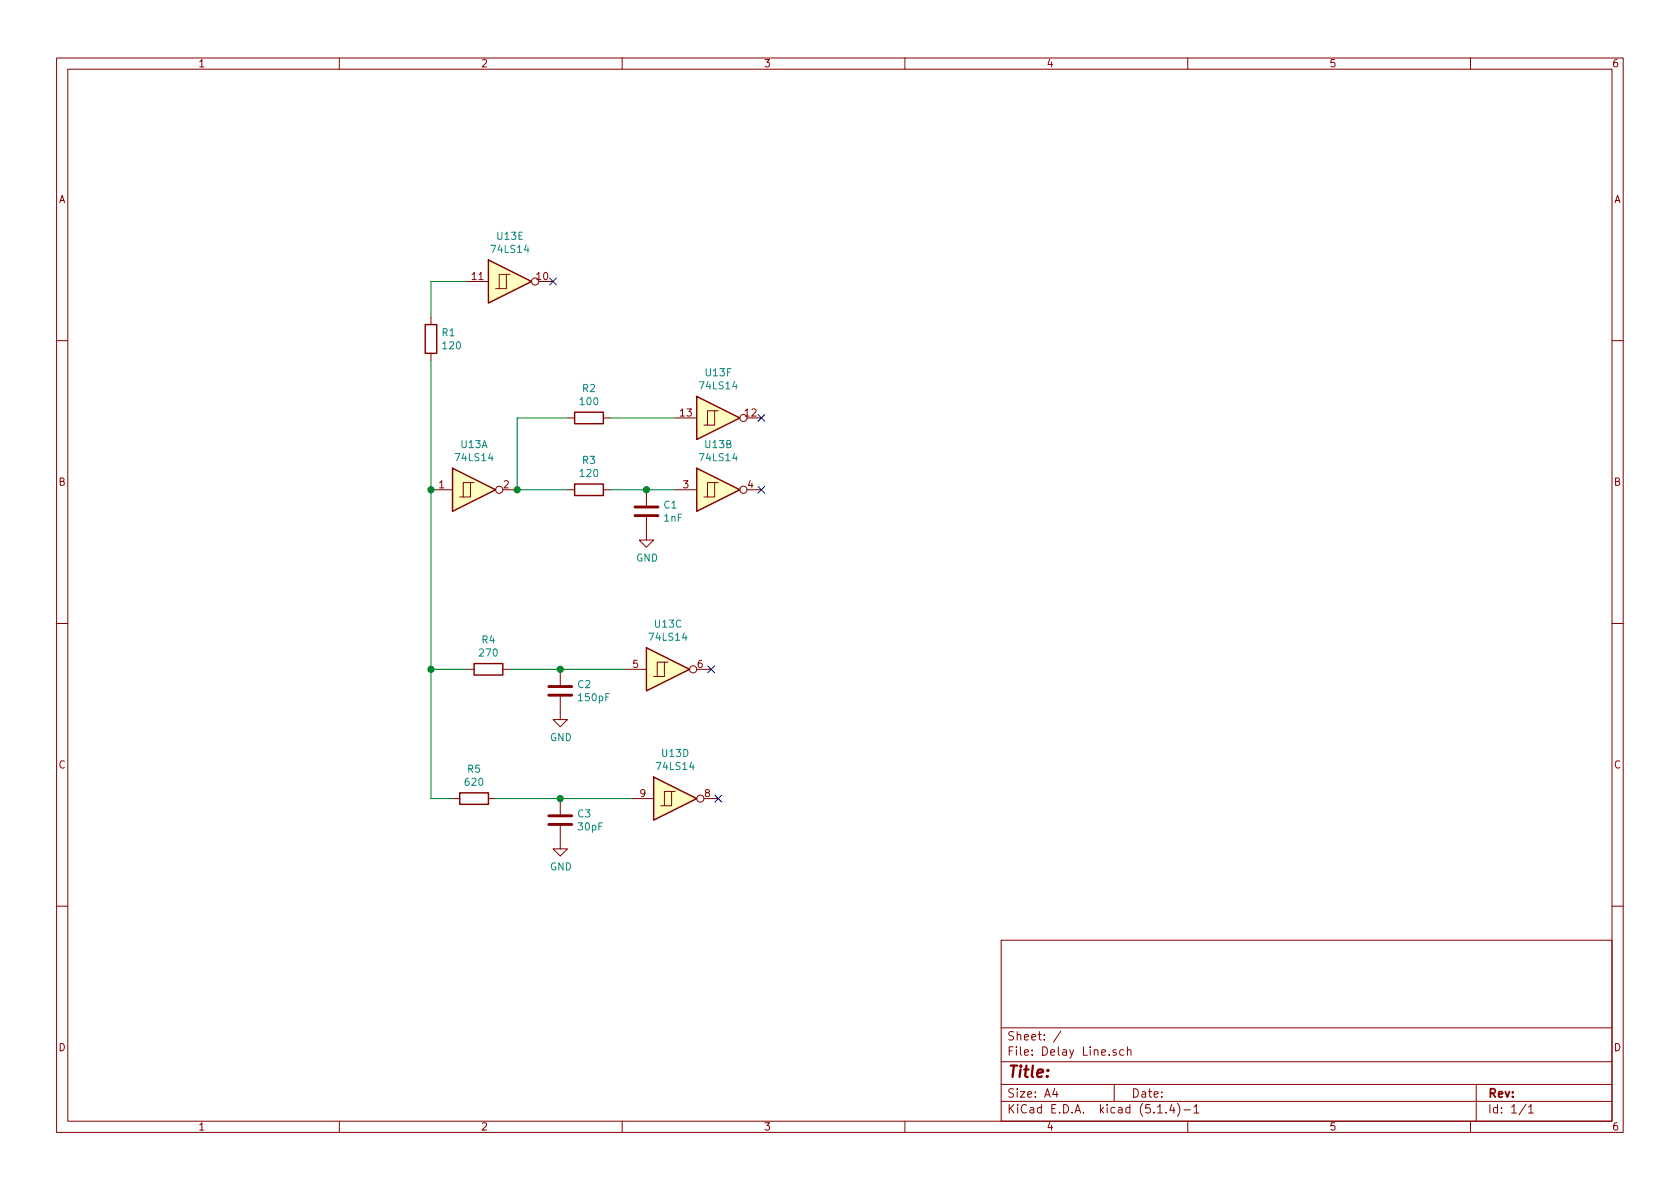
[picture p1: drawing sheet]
EESchema Schematic File Version 4
EELAYER 30 0
EELAYER END
$Descr A4 11693 8268
encoding utf-8
Sheet 1 1
Title ""
Date ""
Rev ""
Comp ""
Comment1 ""
Comment2 ""
Comment3 ""
Comment4 ""
$EndDescr
$Comp
L 74xx:74LS14 U13
U 1 1
P 3300 3400
F 0 "U13" H 3300 3717 50  0000 C CNN
F 1 "74LS14" H 3300 3626 50  0000 C CNN
F 2 "Housings_DIP:DIP-14_W7.62mm" H 3300 3400 50  0001 C CNN
F 3 "http://www.ti.com/lit/gpn/sn74LS14" H 3300 3400 50  0001 C CNN
	1    3300 3400
	1    0    0    -1  
$EndComp
Wire Wire Line
	3600 3400 3600 2900
Wire Wire Line
	3000 3400 3000 2500
$Comp
L Device:R R1
U 1 1
P 3000 2350
F 0 "R1" H 3070 2396 50  0000 L CNN
F 1 "120" H 3070 2305 50  0000 L CNN
F 2 "Resistors_SMD:R_0603_HandSoldering" V 2930 2350 50  0001 C CNN
F 3 "~" H 3000 2350 50  0001 C CNN
	1    3000 2350
	1    0    0    -1  
$EndComp
Wire Wire Line
	3000 2200 3000 1950
Wire Wire Line
	3000 1950 3250 1950
$Comp
L 74xx:74LS14 U13
U 5 1
P 3550 1950
F 0 "U13" H 3550 2267 50  0000 C CNN
F 1 "74LS14" H 3550 2176 50  0000 C CNN
F 2 "Housings_DIP:DIP-14_W7.62mm" H 3550 1950 50  0001 C CNN
F 3 "http://www.ti.com/lit/gpn/sn74LS14" H 3550 1950 50  0001 C CNN
	5    3550 1950
	1    0    0    -1  
$EndComp
Connection ~ 3600 3400
Wire Wire Line
	3600 3400 3950 3400
$Comp
L Device:R R3
U 1 1
P 4100 3400
F 0 "R3" V 3893 3400 50  0000 C CNN
F 1 "120" V 3984 3400 50  0000 C CNN
F 2 "Resistors_SMD:R_0603_HandSoldering" V 4030 3400 50  0001 C CNN
F 3 "~" H 4100 3400 50  0001 C CNN
	1    4100 3400
	0    1    1    0   
$EndComp
Wire Wire Line
	3600 2900 3950 2900
$Comp
L Device:R R2
U 1 1
P 4100 2900
F 0 "R2" V 3893 2900 50  0000 C CNN
F 1 "100" V 3984 2900 50  0000 C CNN
F 2 "Resistors_SMD:R_0603_HandSoldering" V 4030 2900 50  0001 C CNN
F 3 "~" H 4100 2900 50  0001 C CNN
	1    4100 2900
	0    1    1    0   
$EndComp
Wire Wire Line
	4250 2900 4700 2900
$Comp
L 74xx:74LS14 U13
U 6 1
P 5000 2900
F 0 "U13" H 5000 3217 50  0000 C CNN
F 1 "74LS14" H 5000 3126 50  0000 C CNN
F 2 "Housings_DIP:DIP-14_W7.62mm" H 5000 2900 50  0001 C CNN
F 3 "http://www.ti.com/lit/gpn/sn74LS14" H 5000 2900 50  0001 C CNN
	6    5000 2900
	1    0    0    -1  
$EndComp
Wire Wire Line
	4250 3400 4500 3400
$Comp
L 74xx:74LS14 U13
U 2 1
P 5000 3400
F 0 "U13" H 5000 3717 50  0000 C CNN
F 1 "74LS14" H 5000 3626 50  0000 C CNN
F 2 "Housings_DIP:DIP-14_W7.62mm" H 5000 3400 50  0001 C CNN
F 3 "http://www.ti.com/lit/gpn/sn74LS14" H 5000 3400 50  0001 C CNN
	2    5000 3400
	1    0    0    -1  
$EndComp
Connection ~ 4500 3400
Wire Wire Line
	4500 3400 4700 3400
$Comp
L Device:C C1
U 1 1
P 4500 3550
F 0 "C1" H 4615 3596 50  0000 L CNN
F 1 "1nF" H 4615 3505 50  0000 L CNN
F 2 "Capacitors_SMD:C_0603_HandSoldering" H 4538 3400 50  0001 C CNN
F 3 "~" H 4500 3550 50  0001 C CNN
	1    4500 3550
	1    0    0    -1  
$EndComp
$Comp
L power:GND #PWR0101
U 1 1
P 4500 3700
F 0 "#PWR0101" H 4500 3450 50  0001 C CNN
F 1 "GND" H 4505 3527 50  0000 C CNN
F 2 "" H 4500 3700 50  0001 C CNN
F 3 "" H 4500 3700 50  0001 C CNN
	1    4500 3700
	1    0    0    -1  
$EndComp
Wire Wire Line
	3000 3400 3000 4650
Connection ~ 3000 3400
Wire Wire Line
	3000 4650 3250 4650
$Comp
L Device:R R4
U 1 1
P 3400 4650
F 0 "R4" V 3193 4650 50  0000 C CNN
F 1 "270" V 3284 4650 50  0000 C CNN
F 2 "Resistors_SMD:R_0603_HandSoldering" V 3330 4650 50  0001 C CNN
F 3 "~" H 3400 4650 50  0001 C CNN
	1    3400 4650
	0    1    1    0   
$EndComp
Wire Wire Line
	3550 4650 3900 4650
$Comp
L 74xx:74LS14 U13
U 3 1
P 4650 4650
F 0 "U13" H 4650 4967 50  0000 C CNN
F 1 "74LS14" H 4650 4876 50  0000 C CNN
F 2 "Housings_DIP:DIP-14_W7.62mm" H 4650 4650 50  0001 C CNN
F 3 "http://www.ti.com/lit/gpn/sn74LS14" H 4650 4650 50  0001 C CNN
	3    4650 4650
	1    0    0    -1  
$EndComp
Connection ~ 3900 4650
Wire Wire Line
	3900 4650 4350 4650
$Comp
L Device:C C2
U 1 1
P 3900 4800
F 0 "C2" H 4015 4846 50  0000 L CNN
F 1 "150pF" H 4015 4755 50  0000 L CNN
F 2 "Capacitors_SMD:C_0603_HandSoldering" H 3938 4650 50  0001 C CNN
F 3 "~" H 3900 4800 50  0001 C CNN
	1    3900 4800
	1    0    0    -1  
$EndComp
$Comp
L power:GND #PWR0102
U 1 1
P 3900 4950
F 0 "#PWR0102" H 3900 4700 50  0001 C CNN
F 1 "GND" H 3905 4777 50  0000 C CNN
F 2 "" H 3900 4950 50  0001 C CNN
F 3 "" H 3900 4950 50  0001 C CNN
	1    3900 4950
	1    0    0    -1  
$EndComp
Connection ~ 3000 4650
Wire Wire Line
	3000 4650 3000 5550
Wire Wire Line
	3000 5550 3150 5550
$Comp
L Device:R R5
U 1 1
P 3300 5550
F 0 "R5" V 3093 5550 50  0000 C CNN
F 1 "620" V 3184 5550 50  0000 C CNN
F 2 "Resistors_SMD:R_0603_HandSoldering" V 3230 5550 50  0001 C CNN
F 3 "~" H 3300 5550 50  0001 C CNN
	1    3300 5550
	0    1    1    0   
$EndComp
Wire Wire Line
	3450 5550 3900 5550
$Comp
L 74xx:74LS14 U13
U 4 1
P 4700 5550
F 0 "U13" H 4700 5867 50  0000 C CNN
F 1 "74LS14" H 4700 5776 50  0000 C CNN
F 2 "Housings_DIP:DIP-14_W7.62mm" H 4700 5550 50  0001 C CNN
F 3 "http://www.ti.com/lit/gpn/sn74LS14" H 4700 5550 50  0001 C CNN
	4    4700 5550
	1    0    0    -1  
$EndComp
Connection ~ 3900 5550
Wire Wire Line
	3900 5550 4400 5550
$Comp
L Device:C C3
U 1 1
P 3900 5700
F 0 "C3" H 4015 5746 50  0000 L CNN
F 1 "30pF" H 4015 5655 50  0000 L CNN
F 2 "Capacitors_SMD:C_0603_HandSoldering" H 3938 5550 50  0001 C CNN
F 3 "~" H 3900 5700 50  0001 C CNN
	1    3900 5700
	1    0    0    -1  
$EndComp
$Comp
L power:GND #PWR0103
U 1 1
P 3900 5850
F 0 "#PWR0103" H 3900 5600 50  0001 C CNN
F 1 "GND" H 3905 5677 50  0000 C CNN
F 2 "" H 3900 5850 50  0001 C CNN
F 3 "" H 3900 5850 50  0001 C CNN
	1    3900 5850
	1    0    0    -1  
$EndComp
NoConn ~ 3850 1950
NoConn ~ 5300 2900
NoConn ~ 5300 3400
NoConn ~ 4950 4650
NoConn ~ 5000 5550
$EndSCHEMATC
